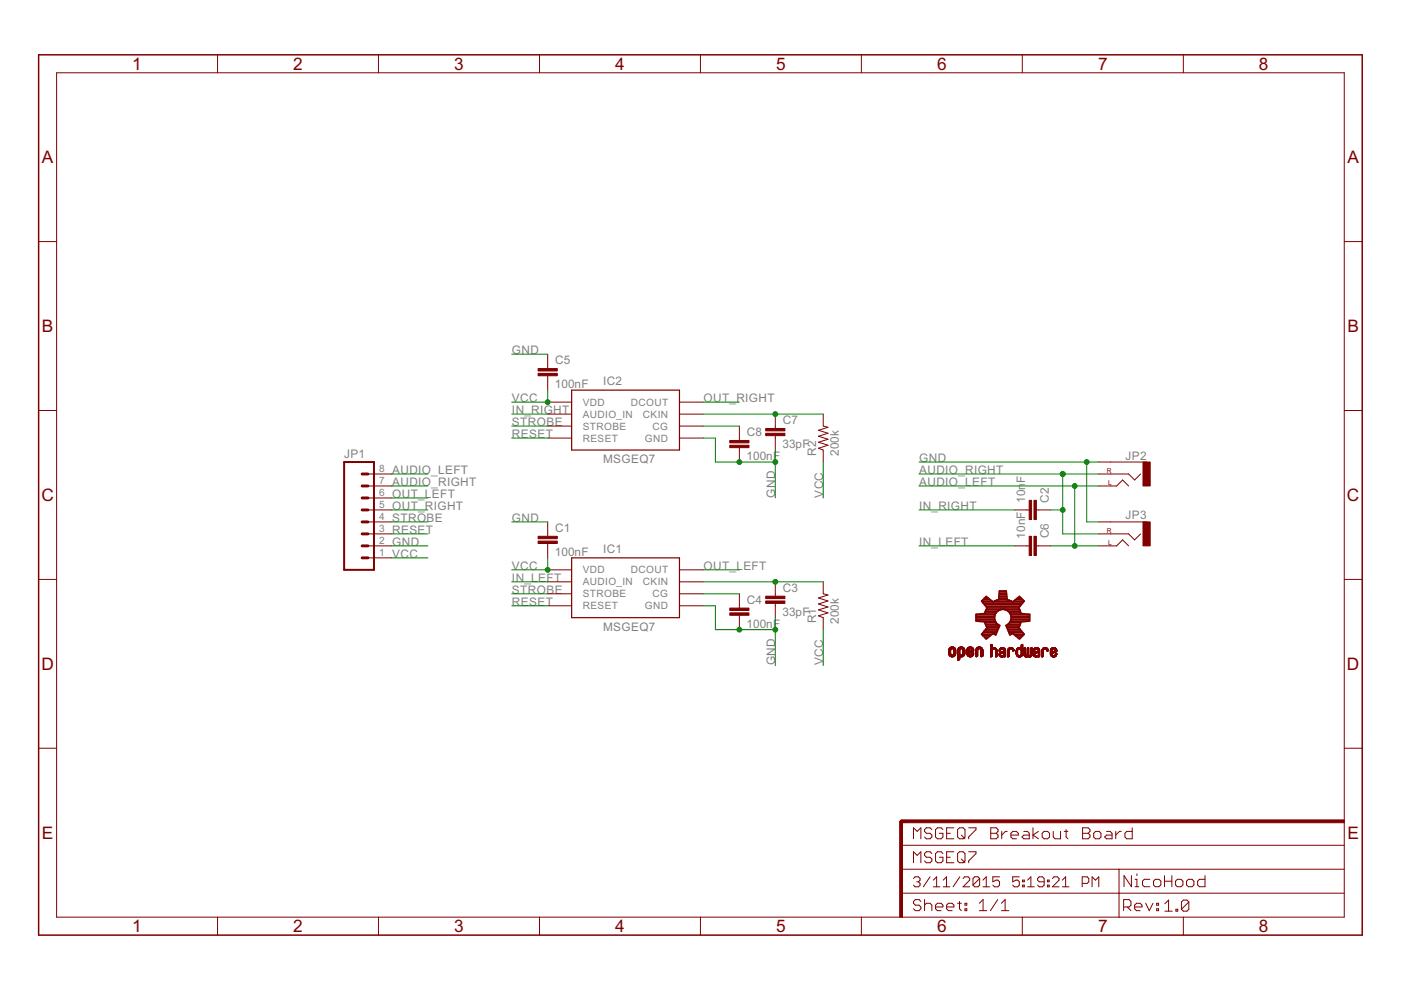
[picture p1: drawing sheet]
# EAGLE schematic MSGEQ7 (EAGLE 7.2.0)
CNAME: MSGEQ7 Breakout Board; CREVISION: 1.0; DESIGNER: NicoHood

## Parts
C1  100nF  CAPPTH  [CAP-PTH-SMALL]
C2  10nF  CAPPTH  [CAP-PTH-SMALL]
C3  33pF  CAPPTH  [CAP-PTH-SMALL]
C4  100nF  CAPPTH  [CAP-PTH-SMALL]
C5  100nF  CAPPTH  [CAP-PTH-SMALL]
C6  10nF  CAPPTH  [CAP-PTH-SMALL]
C7  33pF  CAPPTH  [CAP-PTH-SMALL]
C8  100nF  CAPPTH  [CAP-PTH-SMALL]
IC1  MSGEQ7DIL  [DIL-08]
IC2  MSGEQ7DIL  [DIL-08]
JP1  M08SILK_FEMALE_PTH  [1X08]
JP2  AUDIO-JACKPTH  [AUDIO-JACK]
JP3  AUDIO-JACKPTH  [AUDIO-JACK]
LOGO1  OSHW-LOGOS  [OSHW-LOGO-S]
R1  200k  RESISTORPTH-1/4W  [AXIAL-0.4]
R2  200k  RESISTORPTH-1/4W  [AXIAL-0.4]

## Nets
AUDIO_LEFT: C6.1 JP1.8 JP2.TIP(LEFT) JP3.TIP(LEFT)
AUDIO_RIGHT: C2.1 JP1.7 JP2.RING(RIGHT) JP3.RING(RIGHT)
GND: C1.1 C3.2 C4.2 C5.1 C7.2 C8.2 IC1.2(GND) IC2.2(GND) JP1.2 JP2.SLEEVE JP3.SLEEVE
IN_LEFT: C6.2 IC1.5(AUDIO_IN)
IN_RIGHT: C2.2 IC2.5(AUDIO_IN)
N$9: C8.1 IC2.6(CG)
N$10: C7.1 IC2.8(CKIN) R2.P$2
N$11: C3.1 IC1.8(CKIN) R1.P$2
N$12: C4.1 IC1.6(CG)
OUT_LEFT: IC1.3(DCOUT) JP1.6
OUT_RIGHT: IC2.3(DCOUT) JP1.5
RESET: IC1.7(RESET) IC2.7(RESET) JP1.3
STROBE: IC1.4(STROBE) IC2.4(STROBE) JP1.4
VCC: C1.2 C5.2 IC1.1(VDD) IC2.1(VDD) JP1.1 R1.P$1 R2.P$1

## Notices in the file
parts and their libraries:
SparkFun-Capacitors: Licensing: Creative Commons ShareAlike 4.0 International - https://creativecommons.org/licenses/by-sa/4.0
